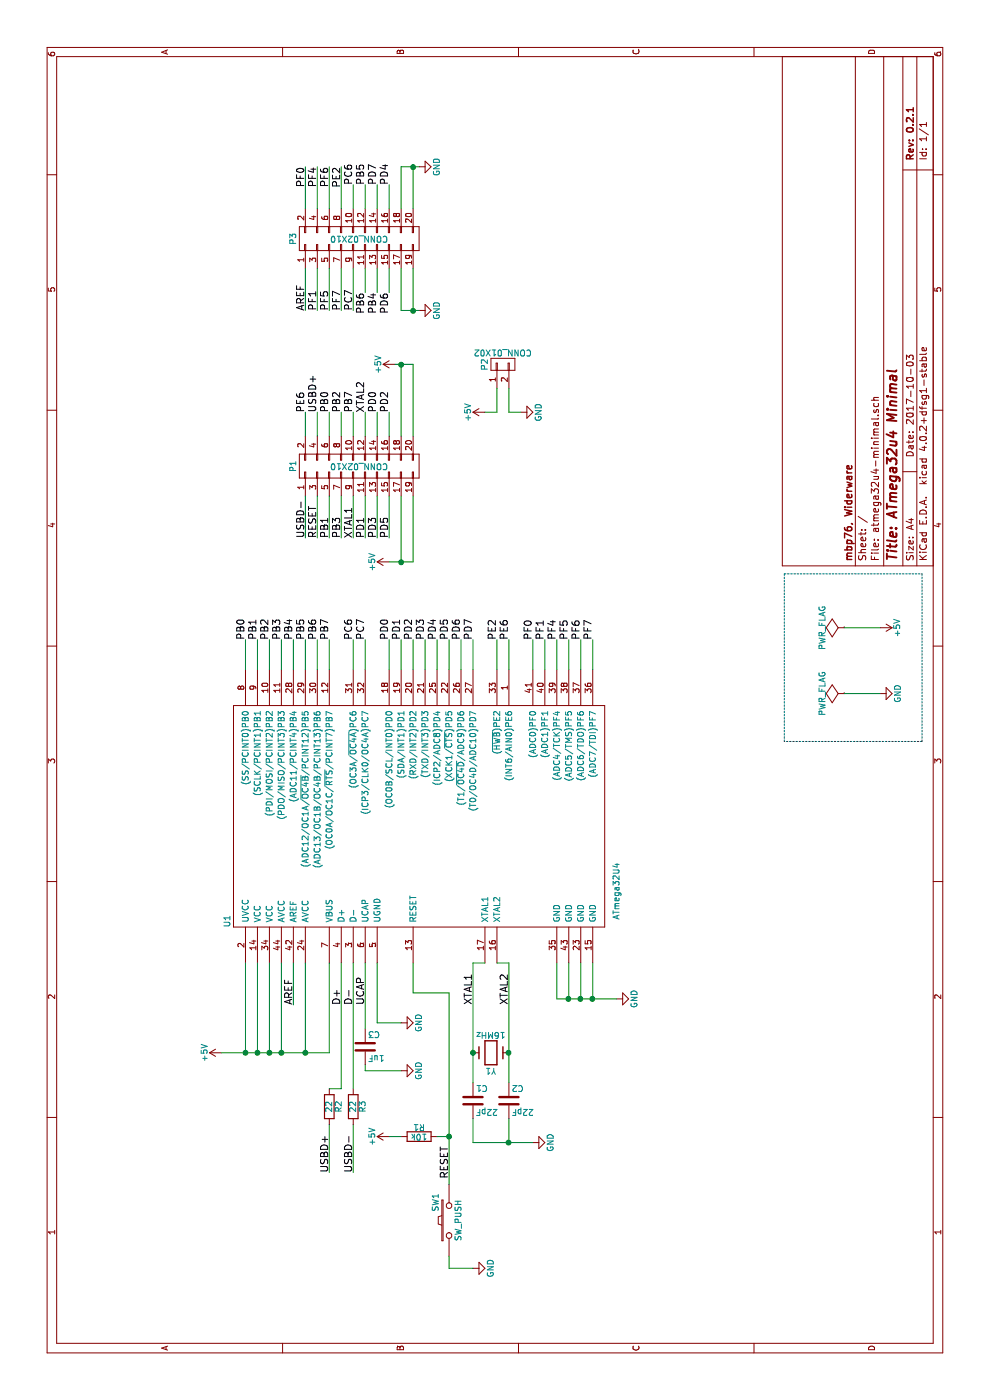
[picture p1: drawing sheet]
EESchema Schematic File Version 2
LIBS:power
LIBS:device
LIBS:transistors
LIBS:conn
LIBS:linear
LIBS:regul
LIBS:74xx
LIBS:cmos4000
LIBS:adc-dac
LIBS:memory
LIBS:xilinx
LIBS:microcontrollers
LIBS:dsp
LIBS:microchip
LIBS:analog_switches
LIBS:motorola
LIBS:texas
LIBS:intel
LIBS:audio
LIBS:interface
LIBS:digital-audio
LIBS:philips
LIBS:display
LIBS:cypress
LIBS:siliconi
LIBS:opto
LIBS:atmel
LIBS:contrib
LIBS:valves
EELAYER 25 0
EELAYER END
$Descr A4 11693 8268
encoding utf-8
Sheet 1 1
Title "ATmega32u4 Minimal"
Date "2017-10-03"
Rev "0.2.1"
Comp "marcbperez, Widerware"
Comment1 ""
Comment2 ""
Comment3 ""
Comment4 ""
$EndDescr
$Comp
L ATmega32U4 U1
U 1 1
P 4900 3600
F 0 "U1" H 4000 5300 50  0000 C CNN
F 1 "ATmega32U4" H 4250 2050 50  0000 C CNN
F 2 "Housings_QFP:TQFP-44_10x10mm_Pitch0.8mm" H 6100 4700 50  0001 C CNN
F 3 "" H 6100 4700 50  0000 C CNN
	1    4900 3600
	1    0    0    -1
$EndComp
$Comp
L Crystal Y1
U 1 1
P 2900 4100
F 0 "Y1" H 2900 4250 50  0000 C CNN
F 1 "16MHz" H 2900 3950 50  0000 C CNN
F 2 "Crystals:Crystal_HC49-SD_SMD" H 2900 4100 50  0001 C CNN
F 3 "" H 2900 4100 50  0000 C CNN
	1    2900 4100
	0    -1   -1   0
$EndComp
$Comp
L C C1
U 1 1
P 2500 3950
F 0 "C1" H 2525 4050 50  0000 L CNN
F 1 "22pF" H 2525 3850 50  0000 L CNN
F 2 "Capacitors_SMD:C_0402" H 2538 3800 50  0001 C CNN
F 3 "" H 2500 3950 50  0000 C CNN
	1    2500 3950
	0    1    1    0
$EndComp
$Comp
L C C2
U 1 1
P 2500 4250
F 0 "C2" H 2525 4350 50  0000 L CNN
F 1 "22pF" H 2525 4150 50  0000 L CNN
F 2 "Capacitors_SMD:C_0402" H 2538 4100 50  0001 C CNN
F 3 "" H 2500 4250 50  0000 C CNN
	1    2500 4250
	0    1    1    0
$EndComp
$Comp
L GND #PWR01
U 1 1
P 2150 4450
F 0 "#PWR01" H 2150 4200 50  0001 C CNN
F 1 "GND" H 2150 4300 50  0000 C CNN
F 2 "" H 2150 4450 50  0000 C CNN
F 3 "" H 2150 4450 50  0000 C CNN
	1    2150 4450
	1    0    0    -1
$EndComp
Text Label 3300 3950 0    60   ~ 0
XTAL1
Text Label 3300 4250 0    60   ~ 0
XTAL2
$Comp
L GND #PWR02
U 1 1
P 3350 5150
F 0 "#PWR02" H 3350 4900 50  0001 C CNN
F 1 "GND" H 3350 5000 50  0000 C CNN
F 2 "" H 3350 5150 50  0000 C CNN
F 3 "" H 3350 5150 50  0000 C CNN
	1    3350 5150
	1    0    0    -1
$EndComp
Text Label 1850 3750 0    60   ~ 0
RESET
$Comp
L R R1
U 1 1
P 2200 3500
F 0 "R1" V 2280 3500 50  0000 C CNN
F 1 "10k" V 2200 3500 50  0000 C CNN
F 2 "Resistors_SMD:R_0402" V 2130 3500 50  0001 C CNN
F 3 "" H 2200 3500 50  0000 C CNN
	1    2200 3500
	1    0    0    -1
$EndComp
$Comp
L +5V #PWR03
U 1 1
P 2200 3250
F 0 "#PWR03" H 2200 3100 50  0001 C CNN
F 1 "+5V" H 2200 3390 50  0000 C CNN
F 2 "" H 2200 3250 50  0000 C CNN
F 3 "" H 2200 3250 50  0000 C CNN
	1    2200 3250
	1    0    0    -1
$EndComp
$Comp
L SW_PUSH SW1
U 1 1
P 1500 3750
F 0 "SW1" H 1650 3860 50  0000 C CNN
F 1 "SW_PUSH" H 1500 3670 50  0000 C CNN
F 2 "Buttons_Switches_SMD:SW_SPST_EVQPE1" H 1500 3750 50  0001 C CNN
F 3 "" H 1500 3750 50  0000 C CNN
	1    1500 3750
	1    0    0    -1
$EndComp
$Comp
L GND #PWR04
U 1 1
P 1100 3950
F 0 "#PWR04" H 1100 3700 50  0001 C CNN
F 1 "GND" H 1100 3800 50  0000 C CNN
F 2 "" H 1100 3950 50  0000 C CNN
F 3 "" H 1100 3950 50  0000 C CNN
	1    1100 3950
	1    0    0    -1
$EndComp
Text Label 1900 2950 0    60   ~ 0
USBD-
Text Label 1900 2750 0    60   ~ 0
USBD+
$Comp
L C C3
U 1 1
P 2950 3050
F 0 "C3" H 2975 3150 50  0000 L CNN
F 1 "1uF" H 2975 2950 50  0000 L CNN
F 2 "Capacitors_SMD:C_0402" H 2988 2900 50  0001 C CNN
F 3 "" H 2950 3050 50  0000 C CNN
	1    2950 3050
	0    1    1    0
$EndComp
$Comp
L GND #PWR05
U 1 1
P 2750 3350
F 0 "#PWR05" H 2750 3100 50  0001 C CNN
F 1 "GND" H 2750 3200 50  0000 C CNN
F 2 "" H 2750 3350 50  0000 C CNN
F 3 "" H 2750 3350 50  0000 C CNN
	1    2750 3350
	1    0    0    -1
$EndComp
$Comp
L GND #PWR06
U 1 1
P 3150 3350
F 0 "#PWR06" H 3150 3100 50  0001 C CNN
F 1 "GND" H 3150 3200 50  0000 C CNN
F 2 "" H 3150 3350 50  0000 C CNN
F 3 "" H 3150 3350 50  0000 C CNN
	1    3150 3350
	1    0    0    -1
$EndComp
Text Label 3300 2450 0    60   ~ 0
AREF
$Comp
L +5V #PWR07
U 1 1
P 2900 1850
F 0 "#PWR07" H 2900 1700 50  0001 C CNN
F 1 "+5V" H 2900 1990 50  0000 C CNN
F 2 "" H 2900 1850 50  0000 C CNN
F 3 "" H 2900 1850 50  0000 C CNN
	1    2900 1850
	1    0    0    -1
$EndComp
Text Label 6350 2050 0    60   ~ 0
PB0
Text Label 6350 2150 0    60   ~ 0
PB1
Text Label 6350 2250 0    60   ~ 0
PB2
Text Label 6350 2350 0    60   ~ 0
PB3
Text Label 6350 2450 0    60   ~ 0
PB4
Text Label 6350 2550 0    60   ~ 0
PB5
Text Label 6350 2650 0    60   ~ 0
PB6
Text Label 6350 2750 0    60   ~ 0
PB7
Text Label 6350 2950 0    60   ~ 0
PC6
Text Label 6350 3050 0    60   ~ 0
PC7
Text Label 6350 3250 0    60   ~ 0
PD0
Text Label 6350 3350 0    60   ~ 0
PD1
Text Label 6350 3450 0    60   ~ 0
PD2
Text Label 6350 3550 0    60   ~ 0
PD3
Text Label 6350 3650 0    60   ~ 0
PD4
Text Label 6350 3750 0    60   ~ 0
PD5
Text Label 6350 3850 0    60   ~ 0
PD6
Text Label 6350 3950 0    60   ~ 0
PD7
$Comp
L PWR_FLAG #FLG08
U 1 1
P 5900 7050
F 0 "#FLG08" H 5900 7145 50  0001 C CNN
F 1 "PWR_FLAG" H 5900 7230 50  0000 C CNN
F 2 "" H 5900 7050 50  0000 C CNN
F 3 "" H 5900 7050 50  0000 C CNN
	1    5900 7050
	1    0    0    -1
$EndComp
$Comp
L PWR_FLAG #FLG09
U 1 1
P 6450 7050
F 0 "#FLG09" H 6450 7145 50  0001 C CNN
F 1 "PWR_FLAG" H 6450 7230 50  0000 C CNN
F 2 "" H 6450 7050 50  0000 C CNN
F 3 "" H 6450 7050 50  0000 C CNN
	1    6450 7050
	1    0    0    -1
$EndComp
$Comp
L +5V #PWR010
U 1 1
P 6450 7350
F 0 "#PWR010" H 6450 7200 50  0001 C CNN
F 1 "+5V" H 6450 7490 50  0000 C CNN
F 2 "" H 6450 7350 50  0000 C CNN
F 3 "" H 6450 7350 50  0000 C CNN
	1    6450 7350
	-1   0    0    1
$EndComp
$Comp
L GND #PWR011
U 1 1
P 5900 7350
F 0 "#PWR011" H 5900 7100 50  0001 C CNN
F 1 "GND" H 5900 7200 50  0000 C CNN
F 2 "" H 5900 7350 50  0000 C CNN
F 3 "" H 5900 7350 50  0000 C CNN
	1    5900 7350
	1    0    0    -1
$EndComp
Text Label 6350 4150 0    60   ~ 0
PE2
Text Label 6350 4250 0    60   ~ 0
PE6
Text Label 6350 4450 0    60   ~ 0
PF0
Text Label 6350 4550 0    60   ~ 0
PF1
Text Label 6350 4650 0    60   ~ 0
PF4
Text Label 6350 4750 0    60   ~ 0
PF5
Text Label 6350 4850 0    60   ~ 0
PF6
Text Label 6350 4950 0    60   ~ 0
PF7
Text Label 7200 2650 0    60   ~ 0
RESET
Text Label 9100 2550 0    60   ~ 0
AREF
Text Label 9100 2650 0    60   ~ 0
PF1
Text Label 10300 2550 2    60   ~ 0
PF0
Text Label 10300 2650 2    60   ~ 0
PF4
Text Label 9100 2750 0    60   ~ 0
PF5
Text Label 10300 2750 2    60   ~ 0
PF6
Text Label 9100 2850 0    60   ~ 0
PF7
Text Label 10300 2850 2    60   ~ 0
PE2
Text Label 9100 2950 0    60   ~ 0
PC7
Text Label 10150 2950 0    60   ~ 0
PC6
Text Label 9250 3050 2    60   ~ 0
PB6
Text Label 10150 3050 0    60   ~ 0
PB5
Text Label 9250 3150 2    60   ~ 0
PB4
Text Label 10150 3150 0    60   ~ 0
PD7
Text Label 9250 3250 2    60   ~ 0
PD6
Text Label 10150 3250 0    60   ~ 0
PD4
$Comp
L R R2
U 1 1
P 2450 2750
F 0 "R2" V 2530 2750 50  0000 C CNN
F 1 "22" V 2450 2750 50  0000 C CNN
F 2 "Resistors_SMD:R_0402" V 2380 2750 50  0001 C CNN
F 3 "" H 2450 2750 50  0000 C CNN
	1    2450 2750
	0    1    1    0
$EndComp
$Comp
L CONN_01X02 P2
U 1 1
P 8650 4200
F 0 "P2" H 8650 4350 50  0000 C CNN
F 1 "CONN_01X02" V 8750 4200 50  0000 C CNN
F 2 "Pin_Headers:Pin_Header_Straight_1x02" H 8650 4200 50  0001 C CNN
F 3 "" H 8650 4200 50  0000 C CNN
	1    8650 4200
	1    0    0    -1
$EndComp
$Comp
L +5V #PWR012
U 1 1
P 8250 4050
F 0 "#PWR012" H 8250 3900 50  0001 C CNN
F 1 "+5V" H 8250 4190 50  0000 C CNN
F 2 "" H 8250 4050 50  0000 C CNN
F 3 "" H 8250 4050 50  0000 C CNN
	1    8250 4050
	1    0    0    -1
$EndComp
$Comp
L GND #PWR013
U 1 1
P 8250 4350
F 0 "#PWR013" H 8250 4100 50  0001 C CNN
F 1 "GND" H 8250 4200 50  0000 C CNN
F 2 "" H 8250 4350 50  0000 C CNN
F 3 "" H 8250 4350 50  0000 C CNN
	1    8250 4350
	1    0    0    -1
$EndComp
Text Label 7200 2550 0    60   ~ 0
USBD-
Text Label 8250 2850 0    60   ~ 0
PB2
Text Label 8250 2950 0    60   ~ 0
PB7
Text Label 7200 3250 0    60   ~ 0
PD5
Text Label 8250 3250 0    60   ~ 0
PD2
Text Label 8250 3150 0    60   ~ 0
PD0
Text Label 8250 3050 0    60   ~ 0
XTAL2
Text Label 7200 2950 0    60   ~ 0
XTAL1
Text Label 7200 3050 0    60   ~ 0
PD1
Text Label 7200 3150 0    60   ~ 0
PD3
Text Label 7200 2850 0    60   ~ 0
PB3
$Comp
L CONN_02X10 P1
U 1 1
P 7800 3000
F 0 "P1" H 7800 3550 50  0000 C CNN
F 1 "CONN_02X10" V 7800 3000 50  0000 C CNN
F 2 "Pin_Headers:Pin_Header_Straight_2x10" H 7800 1800 50  0001 C CNN
F 3 "" H 7800 1800 50  0000 C CNN
	1    7800 3000
	1    0    0    -1
$EndComp
Text Label 7200 2750 0    60   ~ 0
PB1
Text Label 8250 2750 0    60   ~ 0
PB0
Text Label 8250 2650 0    60   ~ 0
USBD+
Text Label 8250 2550 0    60   ~ 0
PE6
$Comp
L R R3
U 1 1
P 2450 2950
F 0 "R3" V 2530 2950 50  0000 C CNN
F 1 "22" V 2450 2950 50  0000 C CNN
F 2 "Resistors_SMD:R_0402" V 2380 2950 50  0001 C CNN
F 3 "" H 2450 2950 50  0000 C CNN
	1    2450 2950
	0    1    1    0
$EndComp
$Comp
L +5V #PWR014
U 1 1
P 7000 3250
F 0 "#PWR014" H 7000 3100 50  0001 C CNN
F 1 "+5V" H 7000 3390 50  0000 C CNN
F 2 "" H 7000 3250 50  0000 C CNN
F 3 "" H 7000 3250 50  0000 C CNN
	1    7000 3250
	1    0    0    -1
$EndComp
$Comp
L +5V #PWR015
U 1 1
P 8650 3300
F 0 "#PWR015" H 8650 3150 50  0001 C CNN
F 1 "+5V" H 8650 3440 50  0000 C CNN
F 2 "" H 8650 3300 50  0000 C CNN
F 3 "" H 8650 3300 50  0000 C CNN
	1    8650 3300
	1    0    0    -1
$EndComp
$Comp
L CONN_02X10 P3
U 1 1
P 9700 3000
F 0 "P3" H 9700 3550 50  0000 C CNN
F 1 "CONN_02X10" V 9700 3000 50  0000 C CNN
F 2 "Pin_Headers:Pin_Header_Straight_2x10" H 9700 1800 50  0001 C CNN
F 3 "" H 9700 1800 50  0000 C CNN
	1    9700 3000
	1    0    0    -1
$EndComp
$Comp
L GND #PWR016
U 1 1
P 9100 3500
F 0 "#PWR016" H 9100 3250 50  0001 C CNN
F 1 "GND" H 9100 3350 50  0000 C CNN
F 2 "" H 9100 3500 50  0000 C CNN
F 3 "" H 9100 3500 50  0000 C CNN
	1    9100 3500
	1    0    0    -1
$EndComp
$Comp
L GND #PWR017
U 1 1
P 10300 3500
F 0 "#PWR017" H 10300 3250 50  0001 C CNN
F 1 "GND" H 10300 3350 50  0000 C CNN
F 2 "" H 10300 3500 50  0000 C CNN
F 3 "" H 10300 3500 50  0000 C CNN
	1    10300 3500
	1    0    0    -1
$EndComp
Wire Wire Line
	3650 3950 3650 4050
Wire Wire Line
	2650 3950 3650 3950
Wire Wire Line
	3650 4250 3650 4150
Wire Wire Line
	2650 4250 3650 4250
Connection ~ 2900 4250
Connection ~ 2900 3950
Wire Wire Line
	2350 3950 2150 3950
Wire Wire Line
	2150 3950 2150 4450
Wire Wire Line
	2350 4250 2150 4250
Connection ~ 2150 4250
Wire Wire Line
	3650 4650 3350 4650
Wire Wire Line
	3350 4650 3350 5150
Wire Wire Line
	3650 4750 3350 4750
Connection ~ 3350 4750
Wire Wire Line
	3650 4850 3350 4850
Connection ~ 3350 4850
Wire Wire Line
	3650 4950 3350 4950
Connection ~ 3350 4950
Wire Wire Line
	1800 3750 3400 3750
Wire Wire Line
	2200 3250 2200 3350
Wire Wire Line
	2200 3750 2200 3650
Wire Wire Line
	1200 3750 1100 3750
Wire Wire Line
	1100 3750 1100 3950
Connection ~ 2200 3750
Wire Wire Line
	2600 2850 3650 2850
Wire Wire Line
	2600 2950 3650 2950
Wire Wire Line
	3650 3050 3100 3050
Wire Wire Line
	3650 3150 3150 3150
Wire Wire Line
	3150 3150 3150 3350
Wire Wire Line
	3650 2450 3300 2450
Wire Wire Line
	2900 2750 3650 2750
Wire Wire Line
	2900 1850 2900 2750
Wire Wire Line
	3650 2550 2900 2550
Connection ~ 2900 2550
Wire Wire Line
	3650 2350 2900 2350
Connection ~ 2900 2350
Wire Wire Line
	3650 2250 2900 2250
Connection ~ 2900 2250
Wire Wire Line
	3650 2150 2900 2150
Connection ~ 2900 2150
Wire Wire Line
	3650 2050 2900 2050
Connection ~ 2900 2050
Wire Wire Line
	6100 2050 6350 2050
Wire Wire Line
	6100 2150 6350 2150
Wire Wire Line
	6100 2250 6350 2250
Wire Wire Line
	6350 2350 6100 2350
Wire Wire Line
	6100 2450 6350 2450
Wire Wire Line
	6100 2550 6350 2550
Wire Wire Line
	6350 2650 6100 2650
Wire Wire Line
	6350 2750 6100 2750
Wire Wire Line
	6350 2950 6100 2950
Wire Wire Line
	6100 3050 6350 3050
Wire Wire Line
	6350 3250 6100 3250
Wire Wire Line
	6350 3350 6100 3350
Wire Wire Line
	6100 3450 6350 3450
Wire Wire Line
	6100 3550 6350 3550
Wire Wire Line
	6100 3650 6350 3650
Wire Wire Line
	6100 3750 6350 3750
Wire Wire Line
	6100 3850 6350 3850
Wire Wire Line
	6100 3950 6350 3950
Wire Wire Line
	5900 7050 5900 7350
Wire Wire Line
	6450 7050 6450 7350
Wire Wire Line
	6350 4150 6100 4150
Wire Wire Line
	6350 4250 6100 4250
Wire Wire Line
	6350 4450 6100 4450
Wire Wire Line
	6350 4550 6100 4550
Wire Wire Line
	6350 4650 6100 4650
Wire Wire Line
	6350 4750 6100 4750
Wire Wire Line
	6350 4850 6100 4850
Wire Wire Line
	6350 4950 6100 4950
Wire Wire Line
	9450 2550 9100 2550
Wire Wire Line
	9950 2550 10300 2550
Wire Wire Line
	9450 2650 9100 2650
Wire Wire Line
	9950 2650 10300 2650
Wire Wire Line
	9450 2750 9100 2750
Wire Wire Line
	9950 2750 10300 2750
Wire Wire Line
	9450 2850 9100 2850
Wire Wire Line
	9950 2850 10300 2850
Wire Wire Line
	9450 2950 9100 2950
Wire Wire Line
	9950 3050 10150 3050
Wire Wire Line
	9450 3150 9250 3150
Wire Wire Line
	9950 2950 10150 2950
Wire Wire Line
	9450 3050 9250 3050
Wire Wire Line
	10150 3150 9950 3150
Wire Wire Line
	9250 3250 9450 3250
Wire Wire Line
	10150 3250 9950 3250
Wire Wire Line
	8450 4150 8250 4150
Wire Wire Line
	8250 4150 8250 4050
Wire Wire Line
	8450 4250 8250 4250
Wire Wire Line
	8250 4250 8250 4350
Wire Wire Line
	7550 2550 7200 2550
Wire Wire Line
	7550 2850 7200 2850
Wire Wire Line
	7550 2950 7200 2950
Wire Wire Line
	7550 3050 7200 3050
Wire Wire Line
	7550 3150 7200 3150
Wire Wire Line
	7550 3250 7200 3250
Wire Wire Line
	7000 3350 7550 3350
Wire Wire Line
	8050 3050 8250 3050
Wire Wire Line
	8050 3150 8250 3150
Wire Wire Line
	8050 2850 8250 2850
Wire Wire Line
	8050 2950 8250 2950
Wire Wire Line
	8250 3250 8050 3250
Wire Wire Line
	7550 2650 7200 2650
Wire Wire Line
	7550 2750 7200 2750
Wire Wire Line
	8050 2550 8250 2550
Wire Wire Line
	8250 2650 8050 2650
Wire Wire Line
	8250 2750 8050 2750
Wire Wire Line
	7000 3450 7550 3450
Wire Wire Line
	7000 3250 7000 3450
Wire Wire Line
	8650 3450 8050 3450
Wire Wire Line
	9450 3350 9100 3350
Wire Wire Line
	9100 3350 9100 3500
Wire Wire Line
	9450 3450 9100 3450
Connection ~ 9100 3450
Wire Wire Line
	9950 3350 10300 3350
Wire Wire Line
	10300 3350 10300 3500
Wire Wire Line
	9950 3450 10300 3450
Connection ~ 10300 3450
Wire Wire Line
	2600 2850 2600 2750
Wire Wire Line
	2300 2750 1900 2750
Wire Wire Line
	2300 2950 1900 2950
Wire Wire Line
	3650 3450 3400 3450
Wire Wire Line
	3400 3450 3400 3750
Wire Wire Line
	8050 3350 8650 3350
Wire Wire Line
	8650 3300 8650 3450
Connection ~ 7000 3350
Connection ~ 8650 3350
Text Label 3300 3050 0    60   ~ 0
UCAP
Text Label 3300 2950 0    60   ~ 0
D-
Text Label 3300 2850 0    60   ~ 0
D+
Wire Wire Line
	2800 3050 2750 3050
Wire Wire Line
	2750 3050 2750 3350
Wire Notes Line
	6900 6550 6900 7700
Wire Notes Line
	6900 7700 5500 7700
Wire Notes Line
	5500 7700 5500 6550
Wire Notes Line
	5500 6550 6900 6550
$EndSCHEMATC
